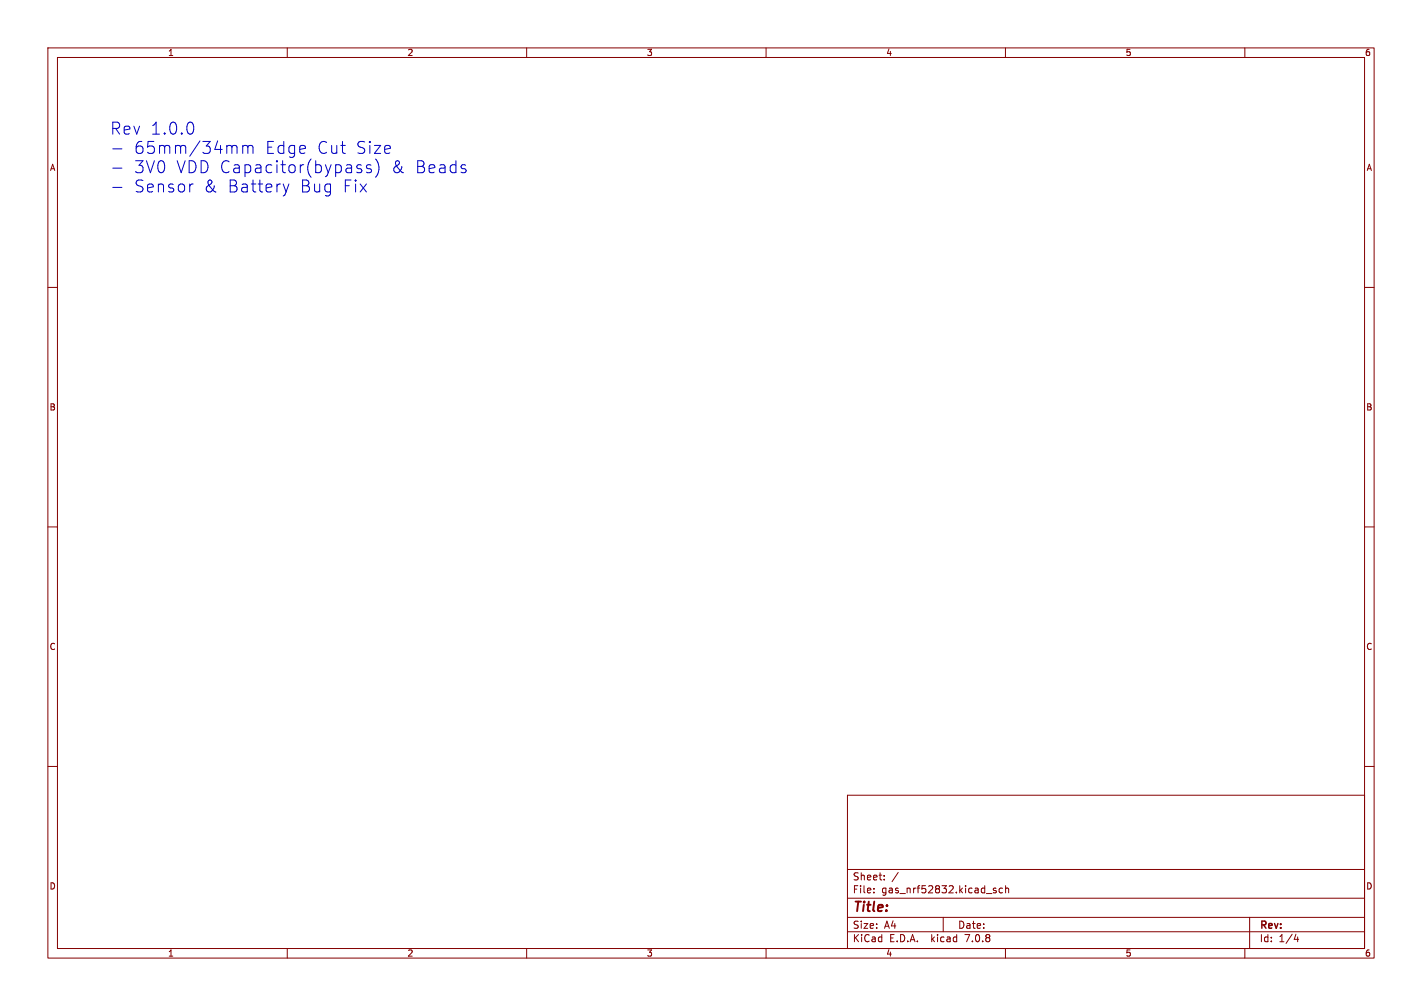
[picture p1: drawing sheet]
<svg xmlns="http://www.w3.org/2000/svg" width="297mm" height="210mm" viewBox="0 0 297 210" stroke-linecap="round" stroke-linejoin="round" font-family="sans-serif">
<g fill="none" stroke="#840000" stroke-width=".21">
<path d="M10 10h277v190h-277zM12 12h273v186h-273zM60 10v2M110 10v2M160 10v2M210 10v2M260 10v2M10 60h2M285 60h2M10 110h2M285 110h2M10 160h2"/>
<path d="M285 160h2M177 166h108v32h-108zM60 198v2M110 198v2M160 198v2M177 194.5h108M177 191.5h108M177 187.5h108M177 181.5h108M182.5 186.3v.1M182.5 185.5v.1M184.7 183.6v.1"/>
<path d="M184.7 182.8v.1M187.6 182.1l-1.3 2M197 191.5v3M208 185.5l-.3-.1-.2 .2v.2l.5 .2v.3h-.5M209.4 185.5l-.4-.1-.3 .3 .1 .6h.6M210 198v2M210 184.9v1.5M210 185.5l.2-.1 .4 .1 .1 .9M260 198v2M261 191.5v6.5M270.7 195l-.4 1.1h.9M271 195.6v1"/>
</g>
<g fill="none" stroke="#0000c2" stroke-width=".21">
<path d="M23.6 31.1h1.9M23.6 35.1h1.9M23.6 39.1h1.9M39.9 25.5a1.56 1.56 0 0 1 0 2.5M40.3 38.4l-.4 .1M48.8 30.4h.4l.3 .3v1.3M50.7 30.6a.62 .62 0 0 1 1.1 .1M50.7 30.4v1.6M51.8 30.7l.3-.3 .6 .1 .1 1.5M51.8 30.7v1.3M59.2 38.4l.5 1.7M60.3 38.4l-.6 1.7"/>
<path d="M74.6 35.1l.9 .2 .1 .3-.1 .3-.8 .2M74.6 34.5l.3-.1 .6 .1M77.5 34.5l-.6-.1-.4 .3 .2 .4 .8 .2 .1 .3-.1 .3-.3 .2-.7-.2M78.6 33.3a2.9 2.9 0 0 1-.2 3.7M97.2 35.3l.2 .3-.2 .3M59.7 40.1l-.3 .7"/>
</g>
<g font-size="3.5" fill="#0000c2">
<text x="22.9" y="28.3">Rev 1.0.0</text>
<text x="27.8" y="32.3">65mm/34mm</text>
<text x="55.2" y="32.3">Edge</text>
<text x="65.9" y="32.3">Cut</text>
<text x="74" y="32.3">Size</text>
<text x="27.8" y="36.4">3V0</text>
<text x="27.8" y="40.4">Sensor</text>
<text x="36.6" y="36.4">VDD Capacitor(bypass)</text>
<text x="42.3" y="40.4">&amp;</text>
<text x="47.3" y="40.4">Battery</text>
<text x="62.3" y="40.4">Bug</text>
<text x="71.2" y="40.4">Fix</text>
<text x="81.4" y="36.4">&amp;</text>
<text x="86.3" y="36.4">Beads</text>
</g>
<text font-size="2.8" fill="#840000" x="178" y="190.9">Title:</text>
<g font-size="2.1" fill="#840000">
<text x="178" y="184">Sheet:</text>
<text x="178" y="186.7">File:</text>
<text x="184.1" y="186.7">gas_nrf52832.kicad_sch</text>
<text x="178" y="196.9">KiCad</text>
<text x="178" y="194.1">Size:</text>
<text x="184.7" y="194.1">A4</text>
<text x="185.7" y="196.9">E.D.A.</text>
<text x="194.6" y="196.9">kicad</text>
<text x="200" y="194.1">Date:</text>
<text x="201.8" y="196.9">7.0.8</text>
<text x="263" y="194.3">Rev:</text>
<text x="263" y="196.9">Id:</text>
<text x="267.1" y="196.9">1/4</text>
</g>
<g font-size="1.8" fill="#840000">
<text x="35" y="11.9">1</text>
<text x="85" y="11.9">2</text>
<text x="135" y="11.9">3</text>
<text x="185" y="11.9">4</text>
<text x="235" y="11.9">5</text>
<text x="285" y="11.9">6</text>
<text x="10.3" y="35.9">A</text>
<text x="285.3" y="35.9">A</text>
<text x="10.3" y="85.9">B</text>
<text x="285.3" y="85.9">B</text>
<text x="10.3" y="135.9">C</text>
<text x="285.3" y="135.9">C</text>
<text x="10.3" y="185.9">D</text>
<text x="285.3" y="185.9">D</text>
<text x="35" y="199.9">1</text>
<text x="85" y="199.9">2</text>
<text x="135" y="199.9">3</text>
<text x="185" y="199.9">4</text>
<text x="235" y="199.9">5</text>
<text x="285" y="199.9">6</text>
</g>
</svg>
